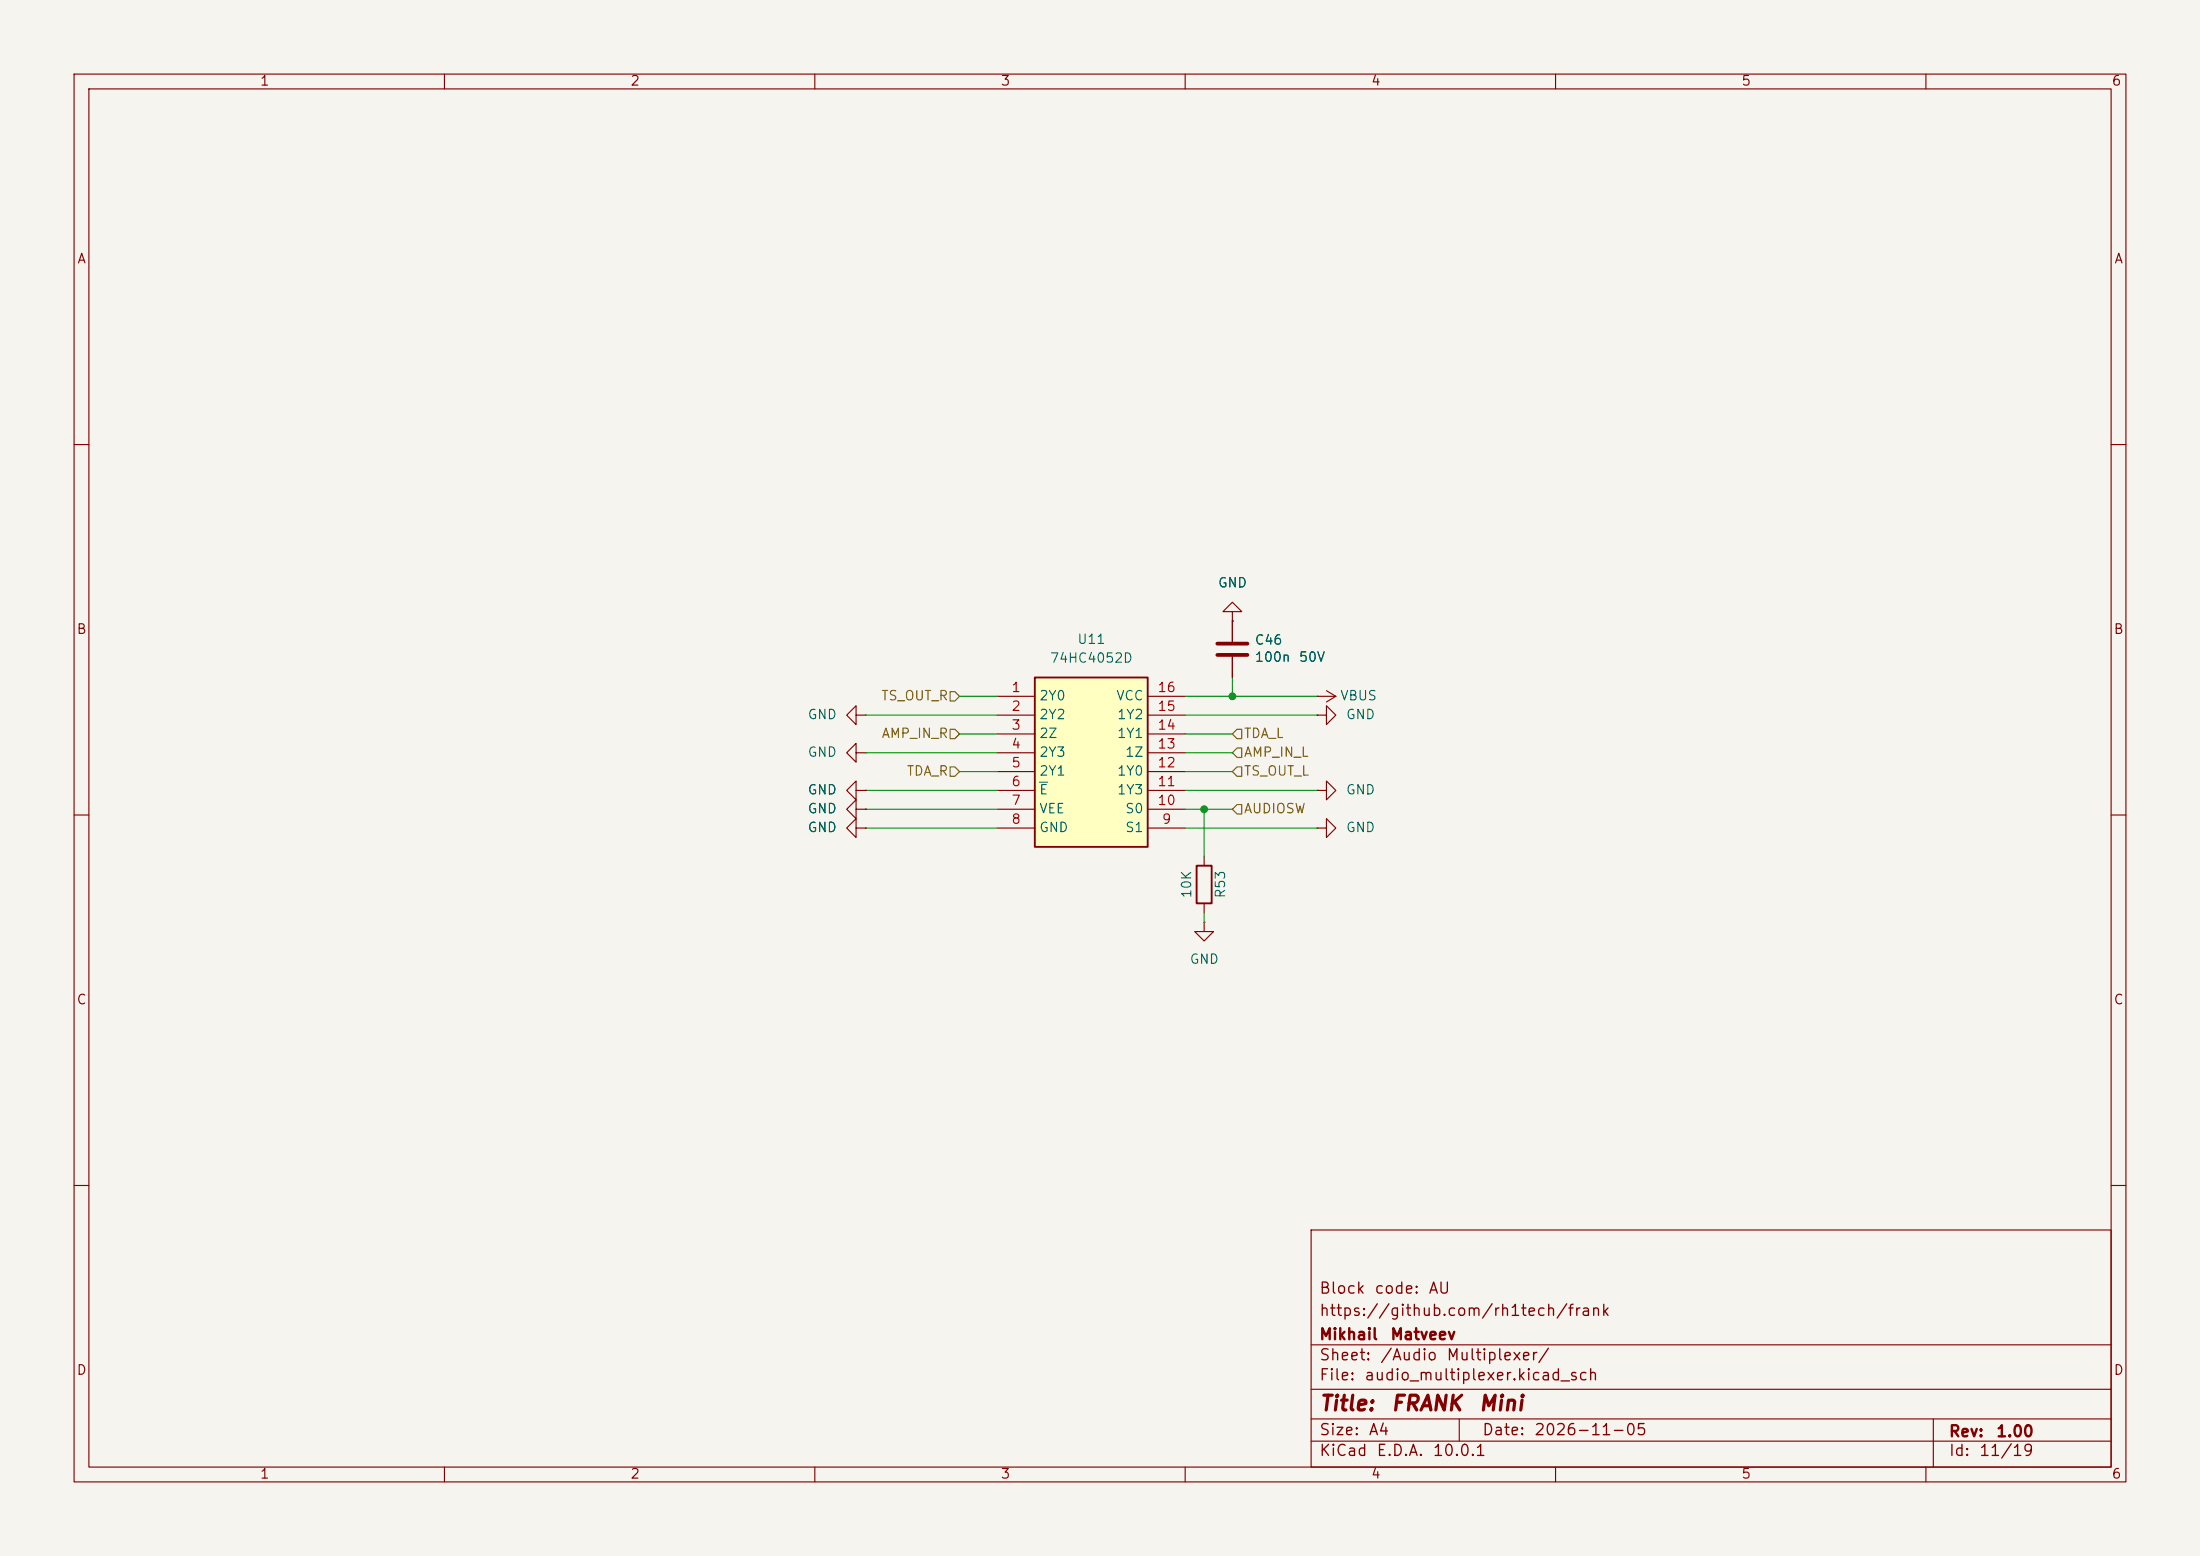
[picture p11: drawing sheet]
<svg xmlns="http://www.w3.org/2000/svg" width="297mm" height="210mm" viewBox="0 0 297 210" stroke-linecap="round" stroke-linejoin="round" font-family="sans-serif">
<path d="M0 0h297v210h-297z" fill="#f5f4ef" stroke="#f5f4ef" stroke-width=".14"/>
<g fill="none" stroke="#840000" stroke-width=".15">
<path d="M10 10h277v190h-277zM12 12h273v186h-273zM60 10v2M110 10v2M160 10v2M210 10v2M260 10v2M10 60h2M285 60h2M10 110h2M285 110h2M10 160h2"/>
<path d="M177 166h108v32h-108zM285 160h2M60 198v2M110 198v2M160 198v2M177 194.5h108M177 191.5h108M177 187.5h108M177 181.5h108M197 191.5v3M210 198v2M260 198v2"/>
<path d="M261 191.5v6.5"/>
</g>
<path d="M139.7 91.4h15.2v22.9h-15.2z" fill="#ffffc2"/>
<path d="M139.7 91.4h15.2v22.9h-15.2zM161.5 116.8h2.1v5.1h-2.1z" fill="none" stroke="#840000" stroke-width=".25"/>
<g fill="none" stroke="#840000" stroke-width=".15">
<path d="M115.6 96.5v-1.2l-1.3 1.2 1.3 1.3v-1.3h1.2M116.8 96.5h.1M134.6 94h5.1M134.6 96.5h5.1M134.6 99.1h5.1M154.9 94h5.1M154.9 96.5h5.1M154.9 99.1h5.1M166.4 82.6h1.2l-1.2-1.3-1.3 1.3h1.3v1.2M166.4 83.8h.1M166.4 83.8v2.8M166.4 88.6v2.8"/>
<path d="M177.8 96.5h1.3v-1.2l1.2 1.2-1.2 1.3v-1.3M177.8 96.5h.1M177.8 94h.1M177.8 94h2.5M179.1 93.2l1.2 .8M180.3 94l-1.2 .7M115.6 101.6v-1.3l-1.3 1.3 1.3 1.3v-1.3h1.2M115.6 109.2v-1.2l-1.3 1.2 1.3 1.3v-1.3h1.2M115.6 111.8v-1.3l-1.3 1.3 1.3 1.2v-1.2h1.2M115.6 106.7v-1.3l-1.3 1.3 1.3 1.3v-1.3h1.2M116.8 101.6h.1M116.8 109.2h.1"/>
<path d="M116.8 111.8h.1M116.8 106.7h.1M134.6 101.6h5.1M134.6 104.1h5.1M134.6 106.7h5.1M134.6 109.2h5.1M134.6 111.8h5.1M154.9 101.6h5.1M154.9 104.1h5.1M154.9 106.7h5.1M154.9 109.2h5.1M154.9 111.8h5.1"/>
<path d="M162.6 115.6v1.2M177.8 106.7h1.3v-1.3l1.2 1.3-1.2 1.3v-1.3M177.8 106.7h.1M177.8 111.8h1.3v-1.3l1.2 1.3-1.2 1.2v-1.2M177.8 111.8h.1M162.6 124.5v1.2h1.2l-1.2 1.3-1.3-1.3h1.3M162.6 124.5h.1M162.6 121.9v1.3"/>
</g>
<path d="M140.3 105.6h1.1" fill="none" stroke="#006464" stroke-width=".15"/>
<path d="M164.3 86.9h4.1M164.3 88.4h4.1" fill="none" stroke="#840000" stroke-width=".51"/>
<path d="M128.3 98.4h.6l.6 .7-.6 .6h-.6zM128.3 93.3h.6l.6 .7-.6 .6h-.6zM166.4 99.1l.6-.7h.6v1.3h-.6zM128.3 103.5h.6l.6 .6-.6 .7h-.6zM166.4 104.1l.6-.6h.6v1.3h-.6zM167 101h.6v1.2h-.6l-.6-.6zM167 108.6h.6v1.3h-.6l-.6-.7z" fill="none" stroke="#725600" stroke-width=".15"/>
<g fill="none" stroke="#009600" stroke-width=".15">
<path d="M116.8 96.5h17.8M129.5 99.1h5.1M129.5 94h5.1M160 96.5h17.8M160 99.1h6.4M160 94h17.8M166.4 91.4v2.6M116.8 109.2h17.8M116.8 111.8h17.8M116.8 106.7h17.8M116.8 101.6h17.8M129.5 104.1h5.1"/>
<path d="M160 104.1h6.4M160 109.2h6.4M160 111.8h17.8M160 106.7h17.8M160 101.6h6.4M162.6 109.2v6.4M162.6 123.2v1.3"/>
</g>
<g fill="#009600" stroke="#009600" stroke-width=".14">
<circle cx="162.6" cy="109.2" r=".46"/>
<circle cx="166.4" cy="94" r=".46"/>
</g>
<g font-size="2" fill="#840000">
<text x="178" y="190.9">Title:</text>
<text x="187.7" y="190.9">FRANK</text>
<text x="199.5" y="190.9">Mini</text>
</g>
<g font-size="1.5" fill="#840000">
<text x="178" y="178">https://github.com/rh1tech/frank</text>
<text x="178" y="175">Block</text>
<text x="185.4" y="175">code:</text>
<text x="192.7" y="175">AU</text>
<text x="178" y="184">Sheet:</text>
<text x="178" y="181.2">Mikhail</text>
<text x="186.2" y="184">/Audio</text>
<text x="187.6" y="181.2">Matveev</text>
<text x="195.2" y="184">Multiplexer/</text>
<text x="178" y="186.7">File:</text>
<text x="184.1" y="186.7">audio_multiplexer.kicad_sch</text>
<text x="178" y="196.9">KiCad</text>
<text x="178" y="194.1">Size:</text>
<text x="184.7" y="194.1">A4</text>
<text x="185.7" y="196.9">E.D.A.</text>
<text x="193.3" y="196.9">10.0.1</text>
<text x="200" y="194.1">Date:</text>
<text x="207" y="194.1">2026-11-05</text>
<text x="263" y="194.3">Rev:</text>
<text x="263" y="196.9">Id:</text>
<text x="267.1" y="196.9">11/19</text>
<text x="269.4" y="194.3">1.00</text>
</g>
<g font-size="1.3" fill="#840000">
<text x="35" y="11.9">1</text>
<text x="85" y="11.9">2</text>
<text x="135" y="11.9">3</text>
<text x="185" y="11.9">4</text>
<text x="235" y="11.9">5</text>
<text x="285" y="11.9">6</text>
<text x="10.3" y="35.9">A</text>
<text x="285.3" y="35.9">A</text>
<text x="10.3" y="85.9">B</text>
<text x="285.3" y="85.9">B</text>
<text x="10.3" y="135.9">C</text>
<text x="285.3" y="135.9">C</text>
<text x="10.3" y="185.9">D</text>
<text x="285.3" y="185.9">D</text>
<text x="35" y="199.9">1</text>
<text x="85" y="199.9">2</text>
<text x="135" y="199.9">3</text>
<text x="185" y="199.9">4</text>
<text x="235" y="199.9">5</text>
<text x="285" y="199.9">6</text>
</g>
<g font-size="1.3" fill="#006464">
<text x="164.3" y="79.6">GND</text>
<text x="141.7" y="89.8">74HC4052D</text>
<text x="145.3" y="87.2">U11</text>
<text x="169.3" y="89.6">100n</text>
<text x="169.3" y="87.3">C46</text>
<text x="175.2" y="89.6">50V</text>
<text x="140.2" y="94.8">2Y0</text>
<text x="150.6" y="94.8">VCC</text>
<text x="180.8" y="94.8">VBUS</text>
<text x="108.9" y="97.4">GND</text>
<text x="140.2" y="97.4">2Y2</text>
<text x="140.2" y="99.9">2Z</text>
<text x="150.7" y="99.9">1Y1</text>
<text x="150.7" y="97.4">1Y2</text>
<text x="181.6" y="97.4">GND</text>
<text x="108.9" y="102.5">GND</text>
<text x="108.9" y="107.5">GND</text>
<text x="140.2" y="102.5">2Y3</text>
<text x="140.2" y="105">2Y1</text>
<text x="140.2" y="107.5">E</text>
<text x="150.7" y="107.5">1Y3</text>
<text x="150.7" y="105">1Y0</text>
<text x="151.8" y="102.5">1Z</text>
<text x="181.6" y="107.5">GND</text>
<text x="108.9" y="110.1">GND</text>
<text x="108.9" y="112.6">GND</text>
<text x="140.2" y="110.1">VEE</text>
<text x="140.2" y="112.6">GND</text>
<text x="151.8" y="112.6">S1</text>
<text x="151.8" y="110.1">S0</text>
<text x="181.6" y="112.6">GND</text>
<text x="161.1" y="121.3" transform="rotate(-90 161.1 121.3)">10K</text>
<text x="165.7" y="121.3" transform="rotate(-90 165.7 121.3)">R53</text>
<text x="160.5" y="130.4">GND</text>
</g>
<g font-size="1.3" fill="#725600">
<text x="118.9" y="94.8">TS_OUT_R</text>
<text x="118.9" y="99.9">AMP_IN_R</text>
<text x="167.8" y="99.9">TDA_L</text>
<text x="122.3" y="105">TDA_R</text>
<text x="167.8" y="102.5">AMP_IN_L</text>
<text x="167.8" y="105">TS_OUT_L</text>
<text x="167.8" y="110.1">AUDIOSW</text>
</g>
<g font-size="1.3" fill="#a90000">
<text x="136.5" y="93.7">1</text>
<text x="156.2" y="93.7">16</text>
<text x="136.5" y="96.3">2</text>
<text x="136.5" y="98.8">3</text>
<text x="136.5" y="101.3">4</text>
<text x="156.2" y="101.3">13</text>
<text x="156.2" y="98.8">14</text>
<text x="156.2" y="96.3">15</text>
<text x="136.5" y="103.9">5</text>
<text x="136.5" y="106.4">6</text>
<text x="156.2" y="106.4">11</text>
<text x="156.2" y="103.9">12</text>
<text x="136.5" y="109">7</text>
<text x="136.5" y="111.5">8</text>
<text x="156.2" y="109">10</text>
<text x="156.8" y="111.5">9</text>
</g>
</svg>
